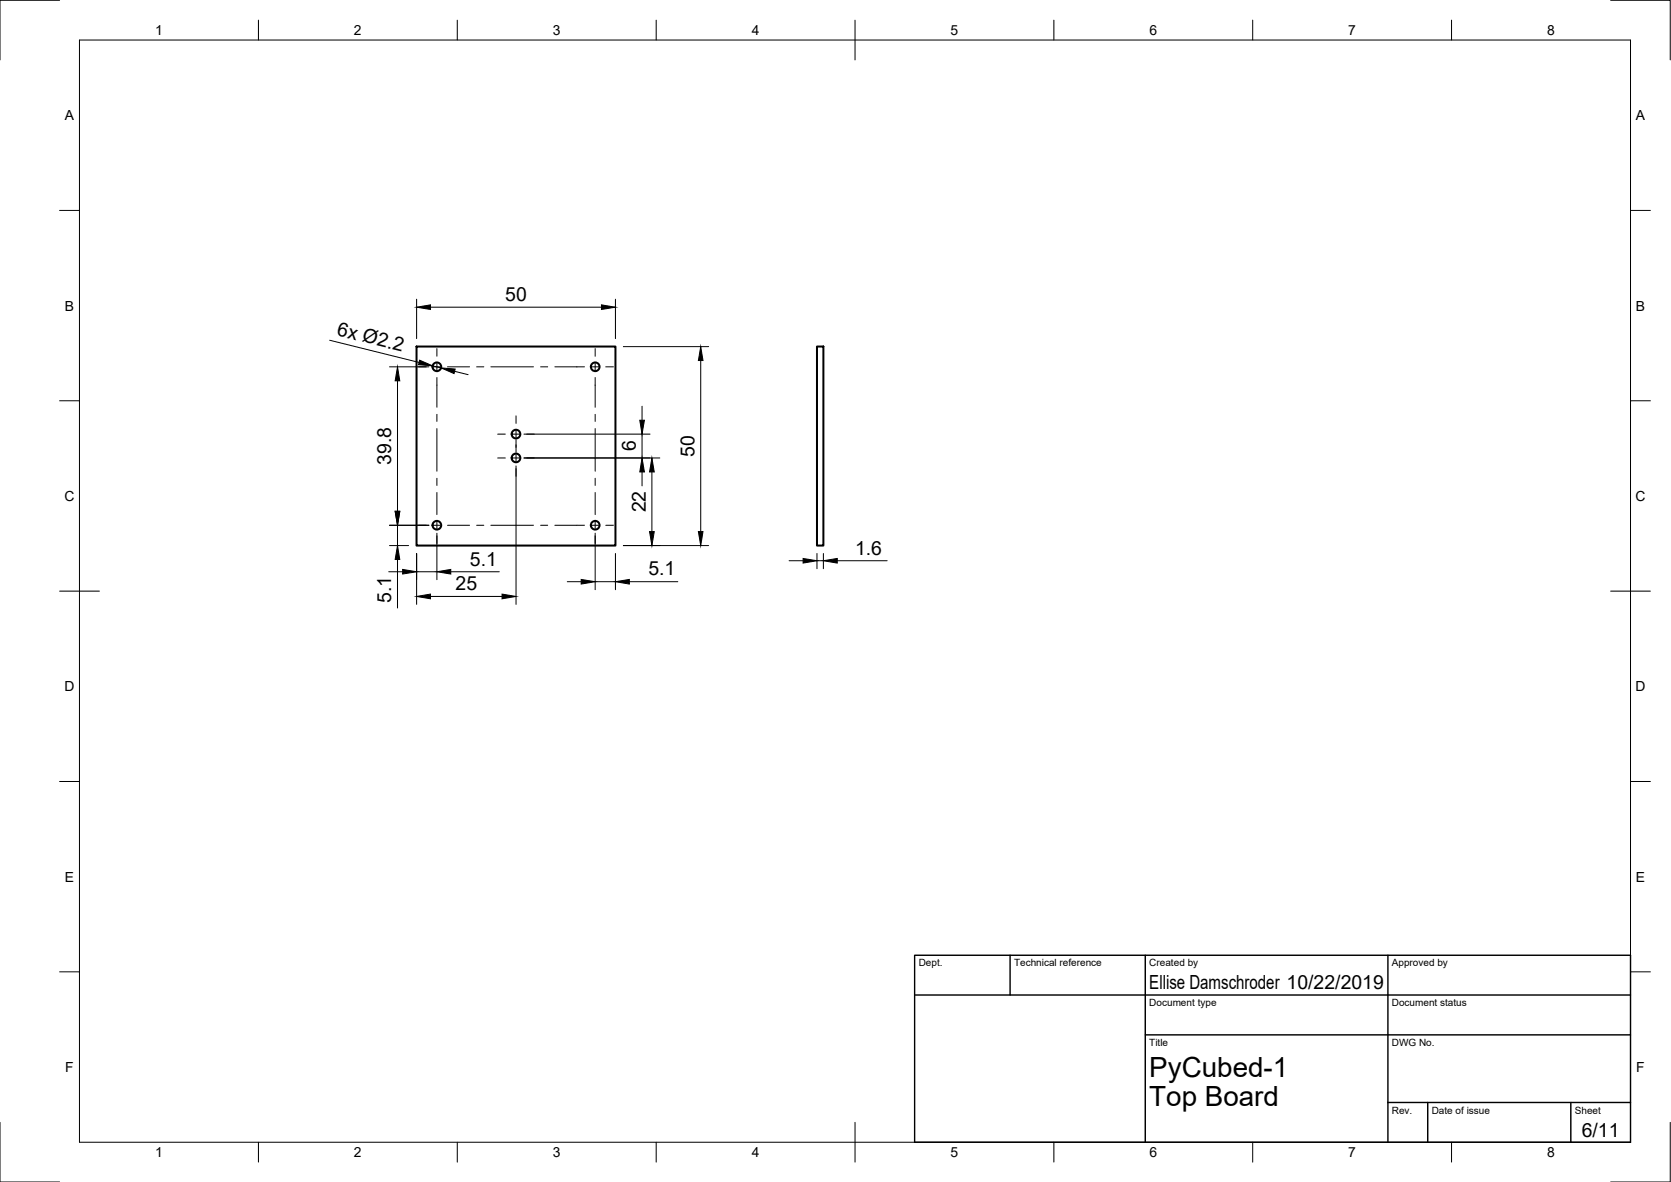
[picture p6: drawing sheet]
<svg xmlns="http://www.w3.org/2000/svg" width="420mm" height="297mm" viewBox="0 0 420 297" stroke-linecap="round" stroke-linejoin="round" font-family="sans-serif">
<!-- layer: Visible -->
<g fill="none" stroke="#000" stroke-width=".51">
<path d="M104.7 87.1h50v50h-50zM205.4 87.1h1.6v50h-1.6z"/>
<circle cx="109.8" cy="92.2" r="1.09"/>
<circle cx="149.7" cy="92.2" r="1.09"/>
<circle cx="129.7" cy="109.1" r="1.09"/>
<circle cx="129.7" cy="115.1" r="1.09"/>
<circle cx="109.8" cy="132" r="1.09"/>
<circle cx="149.7" cy="132" r="1.09"/>
</g>
<!-- layer: Border -->
<g fill="none" stroke="#000" stroke-width=".25">
<path d="M15 .1h-15v15M20 10.1h390v276.9h-390zM65 5.1v5M115 5.1v5M165 5.1v5M215 5.1v10M265 5.1v5M315 5.1v5M365 5.1v5M405 .1h15v15M15 52.9h5M410 52.9h5"/>
<path d="M15 100.7h5M410 100.7h5M15 148.6h10M405 148.6h10M15 196.4h5M410 196.4h5M15 244.2h5M410 244.2h5M0 282.1v14.9h15M65 287v5M115 287v5M165 287v5"/>
<path d="M215 282.1v9.9M265 287v5M315 287v5M365 287v5M420 282.1v14.9h-15"/>
</g>
<!-- layer: TitleBlock -->
<path d="M230 240.1h180v46.9h-180zM230 250h180M254 240.1v9.9M288 240.1v46.9M349 240.1v46.9M288 260.1h122M349 277.1h61M359 277.1v9.9M395 277.1v9.9" fill="none" stroke="#000" stroke-width=".36"/>
<!-- layer: Dimensions -->
<g fill="none" stroke="#000" stroke-width=".25">
<path d="M104.8 75.2v9.9M108.2 77.2h43M154.7 75.2v9.9M82.9 85.5l22.5 5.6M97.9 92.2h9.9M99.9 95.7v32.8M108.8 91.9l2.1 .6M114.3 93.3l3.4 .9M156.7 87.1h21.5M176.2 90.6v43M129.8 117.1v34.8M131.7 115.1h34.2"/>
<path d="M131.7 109.1h31.7M161.4 102.1v3.5M161.4 109.1v6M161.4 118.6v3.5M163.9 118.6v15M97.9 137.1h4.8M97.9 132h9.9M99.9 132v5.1M104.8 139.1v12.8M109.9 134v11.7M149.6 134v14.2M154.7 139.1v9.1"/>
<path d="M156.7 137.1h21.5M205.4 139.1v3.8M207 139.1v3.8M97.7 143.7h3.5M99.9 140.6v12.2M104.8 143.7h5.1M108.2 149.9h18M113.3 143.7h12.2M142.6 146.2h3.5M149.6 146.2h5.1M158.2 146.2h12.2M198.4 140.9h3.5"/>
<path d="M205.4 140.9h1.6M210.5 140.9h12.6"/>
</g>
<g fill="#000" stroke="#000" stroke-width=".25">
<path d="M104.8 77.2l3.4-.6v1.2zM151.2 76.6l3.5 .6-3.5 .6zM99.9 92.2l.6 3.5h-1.1zM105.5 90.5l3.3 1.4-3.6-.2zM110.9 92.5l3.5 .2-.2 1.2zM176.2 87.1l.6 3.5h-1.2zM161.4 115.1l.6 3.5h-1.1zM160.9 105.6h1.1l-.6 3.5zM163.9 115.1l.6 3.5h-1.2zM99.4 128.5h1.1l-.6 3.5zM163.3 133.6h1.2l-.6 3.5zM175.6 133.6h1.2l-.6 3.5z"/>
<path d="M99.9 137.1l.6 3.5h-1.1zM101.2 143.1l3.6 .6-3.6 .6zM104.8 149.9l3.4-.6v1.2zM109.9 143.7l3.4-.6v1.2zM126.2 149.3l3.6 .6-3.6 .6zM146.1 145.6l3.5 .6-3.5 .6zM154.7 146.2l3.5-.6v1.2zM201.9 140.3l3.5 .6-3.5 .6zM207 140.9l3.5-.6v1.2z"/>
</g>
<!-- layer: Center Lines -->
<g fill="none" stroke="#000" stroke-width=".25">
<path d="M105.2 92.2h2M108.9 92.2h1.8M109.9 87.6v1.9M109.9 91.3v1.8M109.9 94.9v7.4M112.5 92.2h5.6M119.8 92.2h1.8M123.4 92.2h10.7M135.9 92.2h1.8M139.5 92.2h7.5M148.8 92.2h1.7M149.6 87.6v1.9"/>
<path d="M149.6 91.3v1.8M149.6 94.9v7.4M152.3 92.2h1.9M109.9 104.1v1.8M109.9 107.7v10.7M125.1 109.1h2M125.1 115.1h2M128.8 109.1h1.8M128.8 115.1h1.8M129.8 104.5v1.9M129.8 108.2v1.8M129.8 110.5v3.2"/>
<path d="M129.8 114.2v1.8M129.8 117.8v1.9M132.4 109.1h1.9M132.4 115.1h1.9M149.6 104.1v1.8M149.6 107.7v10.7M105.2 132h2M108.9 132h1.8M109.9 120.2v1.8M109.9 123.8v5.5M109.9 131.1v1.8M109.9 134.7v1.9"/>
<path d="M112.5 132h5.6M119.8 132h1.8M123.4 132h10.7M135.9 132h1.8M139.5 132h7.5M148.8 132h1.7M149.6 120.2v1.8M149.6 123.8v5.5M149.6 131.1v1.8M149.6 134.7v1.9M152.3 132h1.9"/>
</g>
<g font-size="7">
<text x="289" y="270.6">PyCubed-1</text>
<text x="289" y="278.1">Top Board</text>
</g>
<g font-size="4.9">
<text x="127" y="75.6">50</text>
<text x="84.6" y="84.2" transform="rotate(14 84.6 84.2)">6x Ø2.2</text>
<text x="159.9" y="113.4" transform="rotate(-90 159.9 113.4)">6</text>
<text x="98.4" y="116.8" transform="rotate(-90 98.4 116.8)">39.8</text>
<text x="174.6" y="114.8" transform="rotate(-90 174.6 114.8)">50</text>
<text x="162.4" y="128.8" transform="rotate(-90 162.4 128.8)">22</text>
<text x="118.2" y="142.1">5.1</text>
<text x="215" y="139.4">1.6</text>
<text x="114.6" y="148.3">25</text>
<text x="163" y="144.6">5.1</text>
<text x="98.4" y="151.5" transform="rotate(-90 98.4 151.5)">5.1</text>
<text x="289" y="248.5">Ellise Damschroder 10/22/2019</text>
<text x="397.7" y="285.7">6/11</text>
</g>
<g font-size="3.5">
<text x="39" y="8.8">1</text>
<text x="89" y="8.8">2</text>
<text x="139" y="8.8">3</text>
<text x="189" y="8.8">4</text>
<text x="239" y="8.8">5</text>
<text x="289" y="8.8">6</text>
<text x="339" y="8.8">7</text>
<text x="389" y="8.8">8</text>
<text x="16.3" y="30.2">A</text>
<text x="411.3" y="30.2">A</text>
<text x="16.3" y="78">B</text>
<text x="411.3" y="78">B</text>
<text x="16.2" y="125.9">C</text>
<text x="411.2" y="125.9">C</text>
<text x="16.2" y="173.7">D</text>
<text x="411.2" y="173.7">D</text>
<text x="16.3" y="221.6">E</text>
<text x="411.3" y="221.6">E</text>
<text x="16.4" y="269.4">F</text>
<text x="411.4" y="269.4">F</text>
<text x="39" y="290.8">1</text>
<text x="89" y="290.8">2</text>
<text x="139" y="290.8">3</text>
<text x="189" y="290.8">4</text>
<text x="239" y="290.8">5</text>
<text x="289" y="290.8">6</text>
<text x="339" y="290.8">7</text>
<text x="389" y="290.8">8</text>
</g>
<g font-size="2.5">
<text x="231" y="242.9">Dept.</text>
<text x="255" y="242.9">Technical reference</text>
<text x="289" y="242.9">Created by</text>
<text x="350" y="242.9">Approved by</text>
<text x="289" y="252.8">Document type</text>
<text x="350" y="252.8">Document status</text>
<text x="289" y="262.9">Title</text>
<text x="350" y="262.9">DWG No.</text>
<text x="350" y="279.9">Rev.</text>
<text x="360" y="279.9">Date of issue</text>
<text x="396" y="279.9">Sheet</text>
</g>
</svg>
